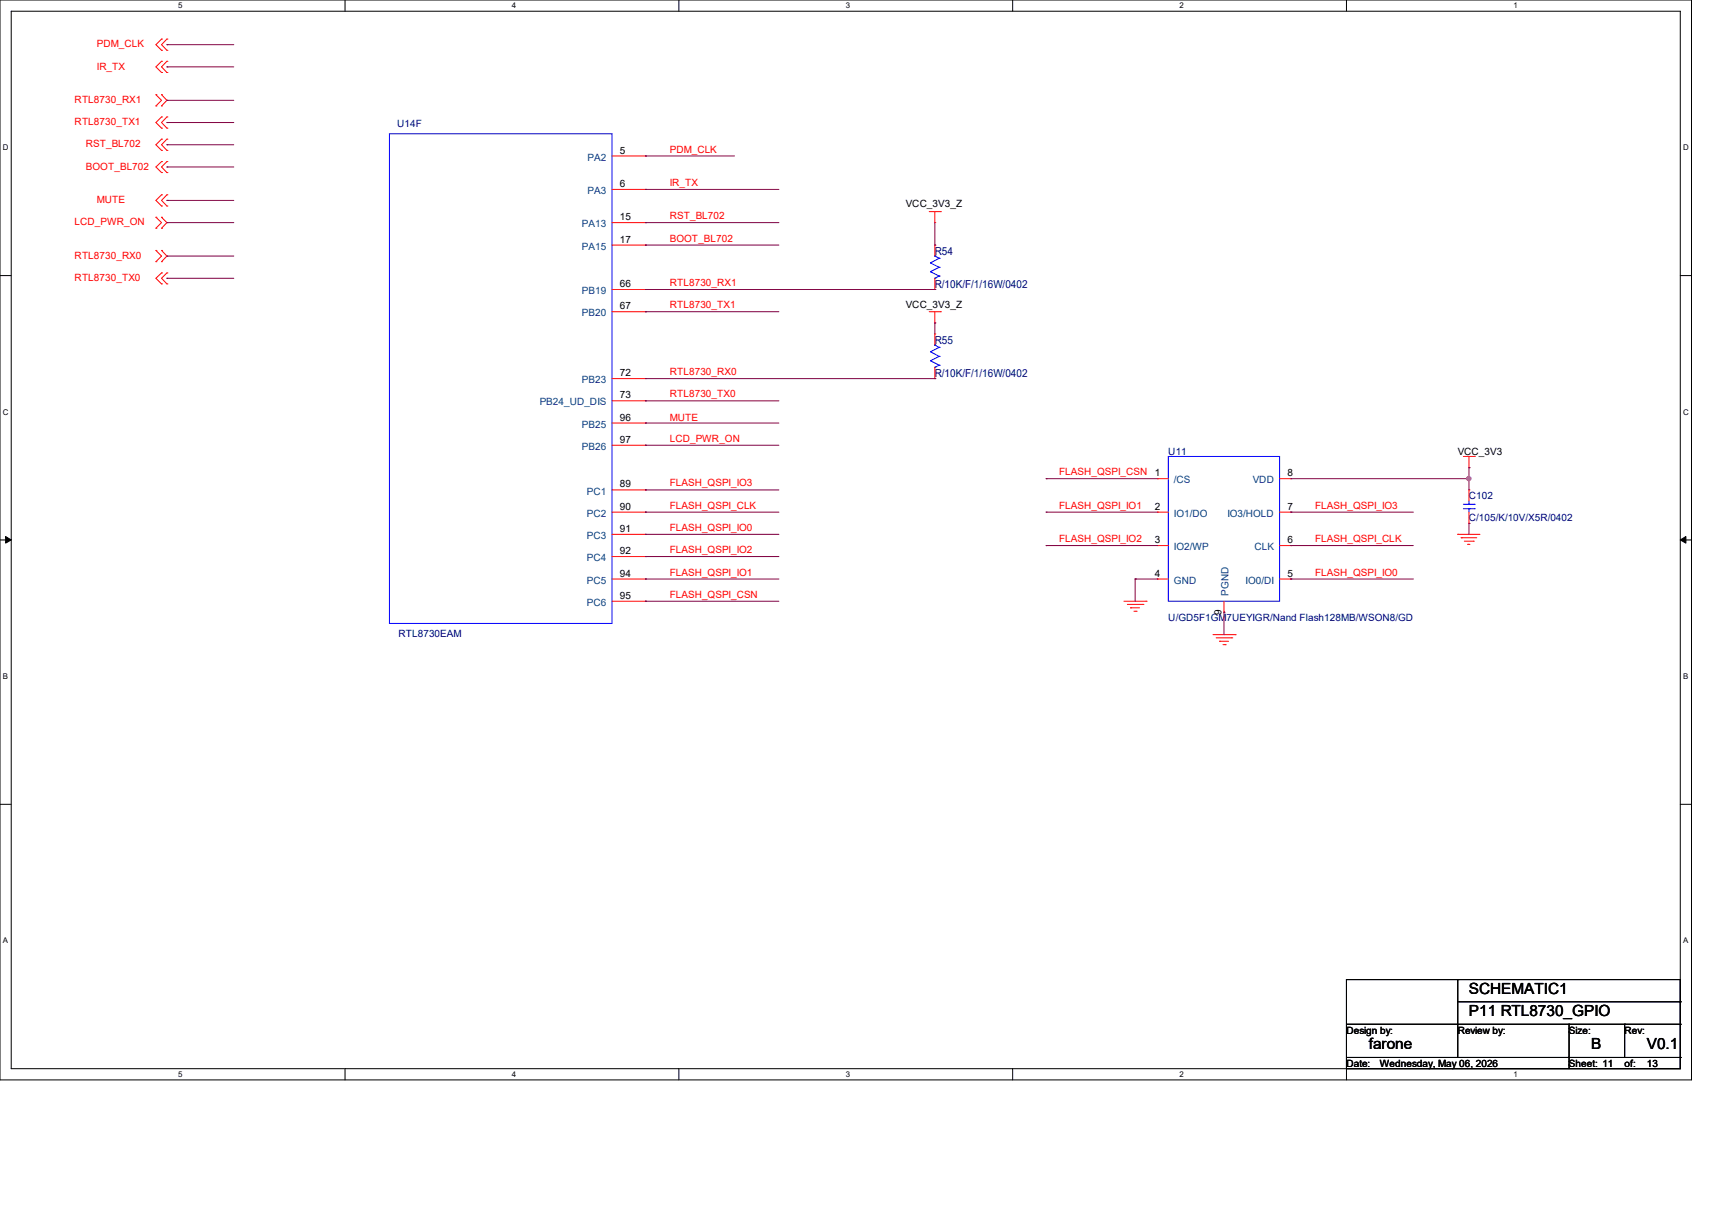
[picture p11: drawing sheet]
<svg xmlns="http://www.w3.org/2000/svg" width="297mm" height="210mm" viewBox="0 0 297 210" stroke-linecap="round" stroke-linejoin="round" font-family="sans-serif">
<path d="M0 0h293.5v187.3h-293.5zM1.9 1.9h289.6v183.4h-289.6z" fill="none" stroke="#000" stroke-width=".17"/>
<g fill="#fff">
<path d="M30.9 .2h.8v1.5h-.8z"/>
<path d="M30.9 185.5h.8v1.6h-.8z"/>
</g>
<path d="M59.9 0v1.9M59.9 185.3v2" fill="none" stroke="#000" stroke-width=".17"/>
<g fill="#fff">
<path d="M88.8 .2h.8v1.5h-.8z"/>
<path d="M88.8 185.5h.8v1.6h-.8z"/>
</g>
<path d="M117.8 0v1.9M117.8 185.3v2" fill="none" stroke="#000" stroke-width=".17"/>
<g fill="#fff">
<path d="M146.7 .2h.8v1.5h-.8z"/>
<path d="M146.7 185.5h.8v1.6h-.8z"/>
</g>
<path d="M175.7 0v1.9M175.7 185.3v2" fill="none" stroke="#000" stroke-width=".17"/>
<g fill="#fff">
<path d="M204.6 .2h.8v1.5h-.8z"/>
<path d="M204.6 185.5h.8v1.6h-.8z"/>
</g>
<path d="M233.6 0v1.9M233.6 185.3v2" fill="none" stroke="#000" stroke-width=".17"/>
<g fill="#fff">
<path d="M262.6 .2h.7v1.5h-.7z"/>
<path d="M262.6 185.5h.7v1.6h-.7z"/>
<path d="M.5 24.8h1v1.6h-1z"/>
<path d="M292 24.8h1v1.6h-1z"/>
<path d="M.5 70.7h1v1.5h-1z"/>
<path d="M292 70.7h1v1.5h-1z"/>
</g>
<path d="M0 47.8h1.9M291.5 47.8h2" fill="none" stroke="#000" stroke-width=".17"/>
<g fill="#fff">
<path d="M.5 116.5h.9v1.6h-.9z"/>
<path d="M292 116.5h.9v1.6h-.9z"/>
</g>
<path d="M0 93.6h1.9M291.5 93.6h2" fill="none" stroke="#000" stroke-width=".17"/>
<path d="M1 93l.9 .6-.9 .6zM291.5 93.6l1-.6v1.2z" fill="#000" stroke="#000" stroke-width=".17"/>
<g fill="#fff">
<path d="M.5 162.4h.9v1.5h-.9z"/>
<path d="M292 162.4h.9v1.5h-.9z"/>
</g>
<g fill="none" stroke="#000" stroke-width=".17">
<path d="M0 139.5h1.9M291.5 139.5h2M233.6 169.9h57.9v15.4h-57.9zM233.6 177.6h57.9M252.9 169.9h.1M252.9 173.7h38.6M252.9 169.9v13.5M272.2 177.6h.1M272.2 177.6v7.7M281.9 177.6h.1M281.9 177.6v5.8M291.5 177.6h.1"/>
<path d="M291.5 173.7h.1M233.6 183.4h57.9M291.5 183.4h.1"/>
</g>
<g fill="none" stroke="#f00" stroke-width=".17">
<path d="M27.1 18.4h.1M27.1 16.4h.1M27.1 16.4l.9 1-.9 1M28 12.6h.1M28 10.6h.1M28 16.4h.1M28 18.4h.1M28 8.7h.1M28 6.8h.1M28 10.6l-.9 1 .9 1M28 16.4l1 1-1 1M28 6.8l-.9 .9 .9 1"/>
<path d="M29 12.6h.1M29 10.6h.1M29 8.7h.1M29 6.8h.1M29 10.6l-1 1 1 1M29 6.8l-1 .9 1 1M27.1 39.6h.1M27.1 37.7h.1M27.1 37.7l.9 .9-.9 1M28 35.7h.1M28 33.8h.1M28 26.1h.1"/>
<path d="M28 24.1h.1M28 29.9h.1M28 28h.1M28 22.2h.1M28 20.3h.1M28 37.7h.1M28 39.6h.1M28 33.8l-.9 1 .9 .9M28 24.1l-.9 1 .9 1M28 28l-.9 1 .9 .9M28 20.3l-.9 1 .9 .9M28 37.7l1 .9-1 1"/>
<path d="M29 35.7h.1M29 33.8h.1M29 26.1h.1M29 24.1h.1M29 29.9h.1M29 28h.1M29 22.2h.1M29 20.3h.1M29 33.8l-1 1 1 .9M29 24.1l-1 1 1 1M29 28l-1 1 1 .9M29 20.3l-1 1 1 .9"/>
<path d="M106.2 27.1h5.8M106.2 32.9h5.8M106.2 38.6h5.8M112 27.1h.1M112 32.9h.1M112 38.6h.1M161.2 36.7h2M162.2 38.6h.1M162.2 36.7v1.9M163.2 36.7h.1M27.1 45.4h.1M27.1 43.4h.1"/>
<path d="M27.1 43.4l.9 1-.9 1M28 43.4h.1M28 45.4h.1M28 49.2h.1M28 47.3h.1M28 43.4l1 1-1 1M28 47.3l-.9 1 .9 .9M29 49.2h.1M29 47.3h.1M29 47.3l-1 1 1 .9M106.2 54.1h5.8M106.2 42.5h5.8"/>
<path d="M106.2 50.2h5.8M112 42.5h.1M112 50.2h.1M112 54.1h.1M161.2 54.1h2M162.2 56h.1M162.2 50.2h.1M162.2 42.5h.1M162.2 57.9h.1M162.2 42.5v1.9M162.2 48.3v1.9M162.2 54.1v1.9"/>
<path d="M162.2 57.9v2M163.2 54.1h.1M106.2 65.7h5.8M106.2 69.5h5.8M106.2 73.4h5.8M106.2 77.2h5.8M112 65.7h.1M112 69.5h.1M112 73.4h.1M112 77.2h.1M162.2 65.7h.1M162.2 63.7v2"/>
<path d="M253.9 79.2h1.9M254.8 79.2v1.9M255.8 79.2h.1M106.2 92.7h5.8M106.2 85h5.8M106.2 88.8h5.8M106.2 96.5h5.8M112 85h.1M112 88.8h.1M112 92.7h.1M112 96.5h.1M200.8 83h.1"/>
<path d="M200.8 94.6h.1M200.8 88.8h.1M200.8 88.8h1.9M200.8 83h1.9M200.8 94.6h1.9M222 88.8h1.9M222 83h1.9M222 94.6h1.9M223.9 83h.1M223.9 94.6h.1M223.9 88.8h.1M252.9 92.7h.1"/>
<path d="M252.9 92.7h3.9M253.5 93.3h.1M253.5 93.3h2.7M254 93.9h1.6M254.6 94.4h.1M254.6 94.4h.4M254.8 81.1h.1M254.8 90.8h.1M254.8 85h.1M254.8 85v1.9M254.8 88.8v2M255.6 93.9h.1"/>
<path d="M106.2 104.3h5.8M106.2 100.4h5.8M112 100.4h.1M112 104.3h.1M195 104.3h3.8M195.6 104.8h2.7M196.1 105.4h.1M196.1 105.4h1.6M196.7 106h.4M197.1 106h.1M198.3 104.8h.1M198.8 104.3h.1"/>
<path d="M200.8 100.4h.1M200.8 100.4h1.9M210.4 110.1h3.9M211 110.6h2.7M211.6 111.2h.1M211.6 111.2h1.5M212.2 111.8h.4M212.3 106.2h.1M212.3 104.3v1.9M212.6 111.8h.1M213.7 110.6h.1M214.3 110.1h.1"/>
<path d="M222 100.4h1.9M223.9 100.4h.1"/>
</g>
<g fill="none" stroke="#00f" stroke-width=".17">
<path d="M67.6 23.2h38.6v84.9h-38.6zM161.4 45.6h.1M161.4 47.1h.1M161.4 45.6l1.5 .8M161.4 47.1l1.5 .8M162.2 44.4h.1M162.2 48.3h.1M162.2 59.9h.1M162.2 44.4l.7 .4M162.2 59.9l.7 .3M162.9 47.9h.1M162.9 46.4h.1"/>
<path d="M162.9 44.8h.1M162.9 47.9l-.7 .4M162.9 46.4l-1.5 .7M162.9 44.8l-1.5 .8M161.4 61h.1M161.4 62.6h.1M161.4 61l1.5 .8M161.4 62.6l1.5 .7M162.2 63.7h.1M162.9 63.3h.1M162.9 61.8h.1M162.9 60.2h.1"/>
<path d="M162.9 63.3l-.7 .4M162.9 61.8l-1.5 .8M162.9 60.2l-1.5 .8M202.7 79.2h19.3v25.1h-19.3zM253.9 87.5h1.9M253.9 88.2h1.9M254.8 88.2h.1M254.8 87.5h.1M254.8 86.9v.6M254.8 88.2v.6M255.8 87.5h.1M255.8 88.2h.1"/>
</g>
<g fill="none" stroke="#800040" stroke-width=".17">
<path d="M29 11.6h.1M29 17.4h.1M29 7.7h.1M29 11.6h11.6M29 17.4h11.6M29 7.7h11.6M29 34.8h.1M29 25.1h.1M29 29h.1M29 21.3h.1M29 38.6h.1M29 34.8h11.6"/>
<path d="M29 25.1h11.6M29 29h11.6M29 21.3h11.6M29 38.6h11.6M112 32.9h.1M112 38.6h.1M112 27.1h.1M112 38.6h23.1M112 32.9h23.1M112 27.1h15.4M162.2 38.6v3.9M29 44.4h.1"/>
<path d="M29 48.3h.1M29 44.4h11.6M29 48.3h11.6M112 42.5h.1M112 54.1h.1M112 42.5h23.1M112 50.2h50.2M112 54.1h23.1M162.2 50.2h.1M162.2 42.5h.1M162.2 56h.1M162.2 56v1.9"/>
<path d="M112 73.4h.1M112 77.2h.1M112 69.5h.1M112 73.4h23.1M112 77.2h23.1M112 65.7h50.2M112 69.5h23.1M162.2 65.7h.1M112 85h.1M112 88.8h.1M112 92.7h.1M112 96.5h.1"/>
<path d="M112 88.8h23.1M112 85h23.1M112 92.7h23.1M112 96.5h23.1M181.5 83h.1M181.5 94.6h.1M181.5 88.8h.1M181.5 83h19.3M181.5 94.6h19.3M181.5 88.8h19.3M223.9 94.6h.1M223.9 88.8h.1"/>
<path d="M223.9 83h30.9M223.9 94.6h21.3M223.9 88.8h21.3M254.8 81.1h.1M254.8 83h.1M254.8 90.8h.1M254.8 81.1v3.9M254.8 90.8v1.9M112 100.4h.1M112 104.3h.1M112 100.4h23.1M112 104.3h23.1"/>
<path d="M196.9 100.4h.1M196.9 100.4h3.9M196.9 100.4v3.9M212.3 106.2h.1M212.3 106.2v3.9M223.9 100.4h.1M223.9 100.4h21.3"/>
</g>
<circle cx="254.8" cy="83" r=".37" fill="#f0f" stroke="#f0f" stroke-width=".17"/>
<g font-size="2.7">
<text x="254.8" y="172.3">SCHEMATIC1</text>
<text x="254.8" y="176.1">P11 RTL8730_GPIO</text>
<text x="237.4" y="181.9">farone</text>
<text x="276.1" y="181.9">B</text>
<text x="285.7" y="181.9">V0.1</text>
</g>
<g font-size="1.9" fill="#000080">
<text x="162.2" y="44.2">R54</text>
<text x="162.2" y="50">R/10K/F/1/16W/0402</text>
<text x="162.2" y="59.6">R55</text>
<text x="162.2" y="65.4">R/10K/F/1/16W/0402</text>
</g>
<g font-size="1.7" fill="#f00">
<text x="16.8" y="8.2">PDM_CLK</text>
<text x="13" y="17.8">RTL8730_RX1</text>
<text x="16.8" y="12.1">IR_TX</text>
<text x="13" y="21.7">RTL8730_TX1</text>
<text x="14.9" y="25.6">RST_BL702</text>
<text x="14.9" y="29.4">BOOT_BL702</text>
<text x="116.2" y="26.5">PDM_CLK</text>
<text x="16.8" y="35.2">MUTE</text>
<text x="116.2" y="32.3">IR_TX</text>
<text x="13" y="39.1">LCD_PWR_ON</text>
<text x="116.2" y="38">RST_BL702</text>
<text x="116.2" y="41.9">BOOT_BL702</text>
<text x="13" y="44.9">RTL8730_RX0</text>
<text x="13" y="48.7">RTL8730_TX0</text>
<text x="116.2" y="49.6">RTL8730_RX1</text>
<text x="116.2" y="53.5">RTL8730_TX1</text>
<text x="116.2" y="65.1">RTL8730_RX0</text>
<text x="116.2" y="68.9">RTL8730_TX0</text>
<text x="116.2" y="73">MUTE</text>
<text x="116.2" y="76.6">LCD_PWR_ON</text>
<text x="183.8" y="82.4">FLASH_QSPI_CSN</text>
<text x="116.2" y="84.4">FLASH_QSPI_IO3</text>
<text x="116.2" y="88.2">FLASH_QSPI_CLK</text>
<text x="183.8" y="88.2">FLASH_QSPI_IO1</text>
<text x="228.2" y="88.2">FLASH_QSPI_IO3</text>
<text x="116.2" y="92.1">FLASH_QSPI_IO0</text>
<text x="116.2" y="95.9">FLASH_QSPI_IO2</text>
<text x="183.8" y="94">FLASH_QSPI_IO2</text>
<text x="228.2" y="94">FLASH_QSPI_CLK</text>
<text x="116.2" y="99.8">FLASH_QSPI_IO1</text>
<text x="228.2" y="99.8">FLASH_QSPI_IO0</text>
<text x="116.2" y="103.7">FLASH_QSPI_CSN</text>
</g>
<g font-size="1.7" fill="#000080">
<text x="68.9" y="22.1">U14F</text>
<text x="202.7" y="78.8">U11</text>
<text x="254.8" y="86.6">C102</text>
<text x="254.8" y="90.4">C/105/K/10V/X5R/0402</text>
<text x="202.7" y="107.8">U/GD5F1GM7UEYIGR/Nand Flash128MB/WSON8/GD</text>
<text x="69.1" y="110.5">RTL8730EAM</text>
</g>
<g font-size="1.7" fill="#004080">
<text x="101.9" y="27.9">PA2</text>
<text x="101.9" y="33.7">PA3</text>
<text x="101" y="39.4">PA13</text>
<text x="101" y="43.3">PA15</text>
<text x="101" y="51">PB19</text>
<text x="101" y="54.9">PB20</text>
<text x="93.6" y="70.3">PB24_UD_DIS</text>
<text x="101" y="66.5">PB23</text>
<text x="101" y="74.2">PB25</text>
<text x="101" y="78">PB26</text>
<text x="203.7" y="83.8">/CS</text>
<text x="217.3" y="83.8">VDD</text>
<text x="101.8" y="85.8">PC1</text>
<text x="101.8" y="89.6">PC2</text>
<text x="203.7" y="89.6">IO1/DO</text>
<text x="212.9" y="89.6">IO3/HOLD</text>
<text x="101.8" y="93.5">PC3</text>
<text x="203.7" y="95.4">IO2/WP</text>
<text x="217.6" y="95.4">CLK</text>
<text x="101.8" y="97.3">PC4</text>
<text x="101.8" y="101.2">PC5</text>
<text x="203.7" y="101.2">GND</text>
<text x="216.1" y="101.2">IO0/DI</text>
<text x="101.8" y="105.1">PC6</text>
<text x="213.1" y="103.3" transform="rotate(-90 213.1 103.3)">PGND</text>
</g>
<g font-size="1.7">
<text x="107.5" y="26.6">5</text>
<text x="107.5" y="32.4">6</text>
<text x="157.1" y="36">VCC_3V3_Z</text>
<text x="107.5" y="38.2">15</text>
<text x="107.5" y="42.1">17</text>
<text x="107.5" y="49.8">66</text>
<text x="107.5" y="53.6">67</text>
<text x="157.1" y="53.3">VCC_3V3_Z</text>
<text x="107.5" y="65.2">72</text>
<text x="107.5" y="69.1">73</text>
<text x="107.5" y="72.9">96</text>
<text x="107.5" y="76.8">97</text>
<text x="200.4" y="82.6">1</text>
<text x="223.3" y="82.6">8</text>
<text x="252.9" y="78.8">VCC_3V3</text>
<text x="107.5" y="84.5">89</text>
<text x="107.5" y="88.4">90</text>
<text x="200.4" y="88.4">2</text>
<text x="223.3" y="88.4">7</text>
<text x="107.5" y="92.2">91</text>
<text x="200.4" y="94.2">3</text>
<text x="223.3" y="94.2">6</text>
<text x="107.5" y="96.1">92</text>
<text x="107.5" y="100">94</text>
<text x="200.4" y="100">4</text>
<text x="223.3" y="100">5</text>
<text x="107.5" y="103.8">95</text>
<text x="211.9" y="106.6" transform="rotate(-90 211.9 106.6)">9</text>
<text x="233.6" y="179.2">Design by:</text>
<text x="252.9" y="179.2">Review by:</text>
<text x="272.2" y="179.2">Size:</text>
<text x="281.8" y="179.2">Rev:</text>
<text x="233.6" y="185">Date:</text>
<text x="239.4" y="185">Wednesday, May 06, 2026</text>
<text x="272.2" y="185">Sheet: 11</text>
<text x="281.9" y="185">of:</text>
<text x="285.7" y="185">13</text>
</g>
<g font-size="1.4">
<text x="30.9" y="1.4">5</text>
<text x="88.8" y="1.4">4</text>
<text x="146.7" y="1.4">3</text>
<text x="204.6" y="1.4">2</text>
<text x="262.6" y="1.4">1</text>
<text x=".5" y="26.1">D</text>
<text x="292" y="26.1">D</text>
<text x=".5" y="71.9">C</text>
<text x="292" y="71.9">C</text>
<text x=".5" y="117.8">B</text>
<text x="292" y="117.8">B</text>
<text x=".5" y="163.6">A</text>
<text x="292" y="163.6">A</text>
<text x="30.9" y="186.8">5</text>
<text x="88.8" y="186.8">4</text>
<text x="146.7" y="186.8">3</text>
<text x="204.6" y="186.8">2</text>
<text x="262.6" y="186.8">1</text>
</g>
</svg>
